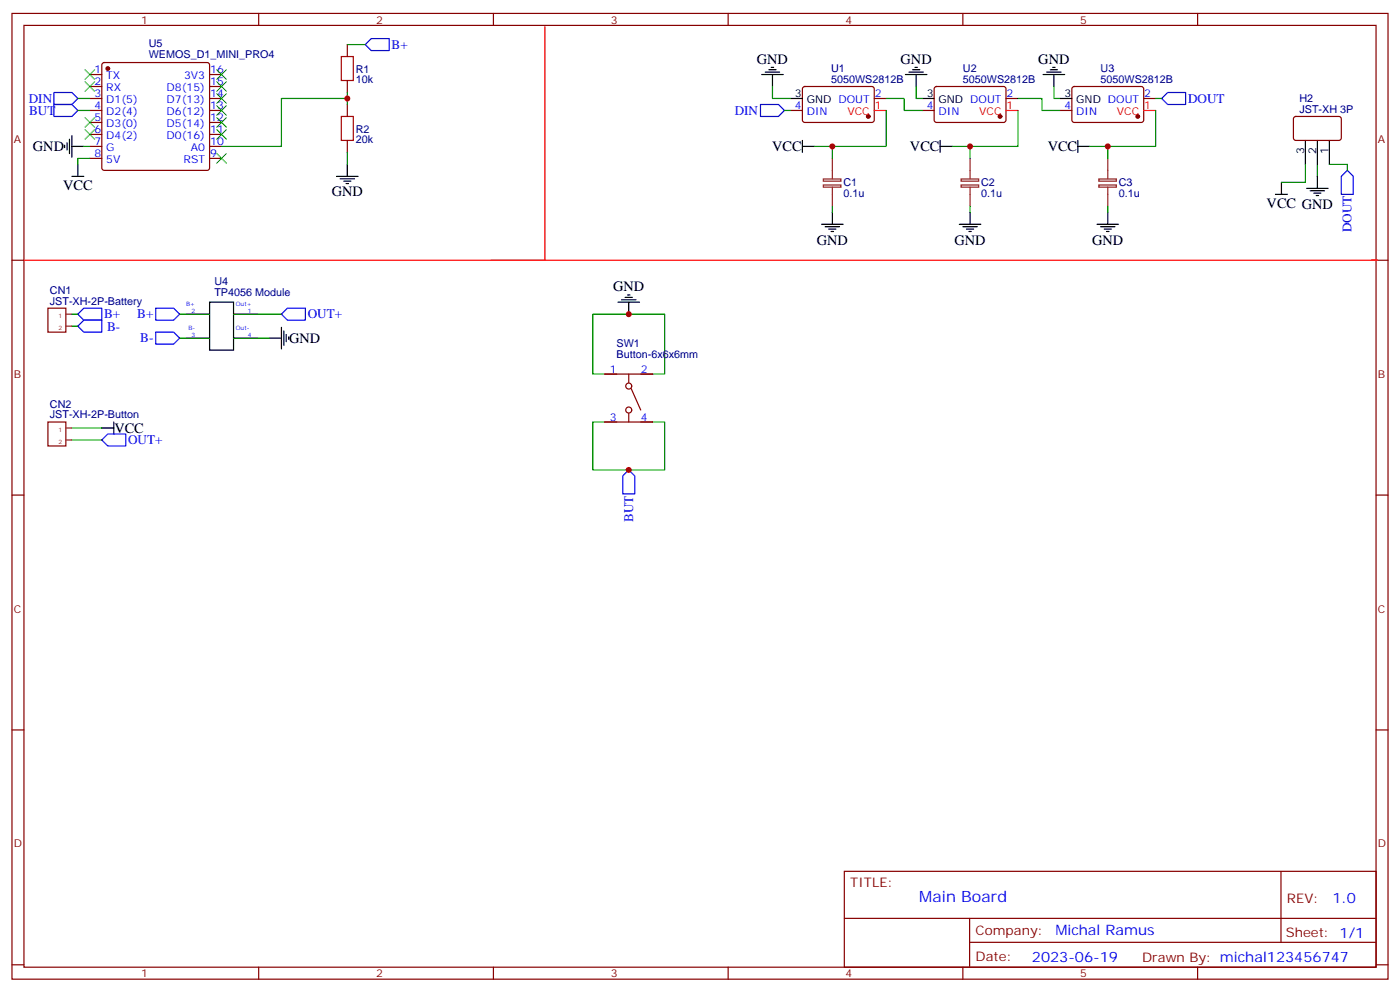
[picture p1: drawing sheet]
<svg xmlns="http://www.w3.org/2000/svg" width="412mm" height="292mm" viewBox="0 0 412 292" stroke-linecap="round" stroke-linejoin="round" font-family="sans-serif">
<g fill="none" stroke="#870000" stroke-width=".35">
<path d="M3.5 4h405.4v284.3h-405.4zM7.1 7.5h398.2v277.3h-398.2zM30.2 18.6l.5-.2h30.3l.5 .2 .2 .5v30.4l-.2 .5-.5 .2h-30.3l-.5-.3-.2-.4v-30.4zM76.2 4v3.5M102.3 13.1v3.6M145.3 4v3.5M214.5 4v3.5M283.6 4v3.5M352.8 4v3.5M26.5 29h3.5M26.5 32.5h3.5M26.5 21.9h3.5"/>
<path d="M26.5 25.5h3.5M26.5 36.1h3.5M26.5 39.6h3.5M61.7 29h3.6M61.7 32.5h3.6M61.7 21.9h3.6M61.7 25.5h3.6M61.7 36.1h3.6M61.7 39.6h3.6M102.3 23.7v3.5M102.3 30.8v3.5M232.8 32.5h3.6"/>
<path d="M236.6 25.7l.5-.2h20l.4 .7v9.4l-.7 .5-20-.1-.4-.7v-9.1zM257.5 29h3.6M271.6 32.5h3.6M275.4 25.7l.5-.2h20l.4 .7v9.4l-.7 .5-20-.1-.4-.7v-9.1zM296.3 29h3.6M312.2 32.5h3.5M316 25.7l.4-.2h20.1l.4 .7-.1 9.4-.6 .5-20-.1-.5-.7v-9.1zM336.9 29h3.5M381.2 34.5l.5-.2h13l.4 .7-.1 5.9-.6 .4h-13l-.4-.7v-5.6zM26.5 43.1h3.5M26.5 46.6h3.5M61.7 43.1h3.6"/>
<path d="M61.7 46.6h3.6M102.3 41.3v3.6M3.5 76.6h3.6M405.3 76.6h3.6M14.1 90.7h5.3v7.1h-5.3zM54.7 92.5h7M54.7 99.6h7M68.8 92.5h7M68.8 99.6h7M178.2 110.1h14.1M185.2 110.1v2.5M185.9 114.4l2.8 6.3"/>
<path d="M14.1 124.2h5.3v7.1h-5.3zM178.2 124.2h14.1M185.2 121.8v2.4M3.5 145.8h3.6M405.3 145.8h3.6M3.5 214.9h3.6M405.3 214.9h3.6M248.7 256.5h156.6v28.3h-156.6zM377.3 256.6v20.8M248.7 270.4h156.5M285.6 277.4h119.6M285.6 270.4v14.1"/>
<path d="M3.5 284.1h3.6M76.2 284.8v3.5M145.3 284.8v3.5M214.5 284.8v3.5M283.6 284.8v3.5M352.8 284.8v3.5M405.3 284.1h3.6"/>
<circle cx="185.2" cy="113.7" r=".88"/>
<circle cx="185.2" cy="120.7" r=".88"/>
</g>
<g fill="#870000" stroke="#870000" stroke-width=".35">
<circle cx="255.8" cy="34.3" r=".53"/>
<circle cx="31.7" cy="20.2" r=".53"/>
<circle cx="294.6" cy="34.3" r=".53"/>
<circle cx="335.1" cy="34.3" r=".53"/>
</g>
<path d="M160.5 7.8v68.8h-153.4M257.5 32.5h3.6M296.3 32.5h3.6M336.9 32.5h3.5M144.6 76.6h261.1h-1.8" fill="none" stroke="#f00" stroke-width=".35"/>
<g fill="none" stroke="#000" stroke-width=".35">
<path d="M227.2 19.8h.7M269.5 19.8h.7M310.1 19.8h.7M21.2 39.9v6.4M224.4 21.9h6.3M225.4 21.2h4.3M226.5 20.5h2.1M227.5 21.9v3.6M232.8 29h3.6M266.7 21.9h6.3M267.8 21.2h4.2M268.8 20.5h2.1"/>
<path d="M269.9 21.9v3.6M271.6 29h3.6M307.3 21.9h6.3M308.3 21.2h4.3M309.4 20.5h2.1M310.4 21.9v3.6M312.2 29h3.5M19 42.8v.7M19.8 42.1v2.1M20.5 41v4.2M21.2 51.9h3.5M21.2 43.1h3.5"/>
<path d="M22.9 48.4v3.5M99.1 51.9h6.4M100.2 52.6h4.2M101.2 53.3h2.2M102 54h.7M102.3 48.4v3.5M236.4 43.1h3.5M236.4 41.3v3.6M276.9 43.1h3.6M276.9 41.3v3.6M317.5 43.1h3.5M317.5 41.3v3.6"/>
<path d="M375.7 57.2h3.5M377.5 53.7v3.5M384.5 41.3v7.1M384.9 55.5h6.3M385.9 56.2h4.3M387 56.9h2.1M387.7 57.6h.7M388.1 41.3v7.1M388.1 51.9v3.6M391.6 41.3v7.1M242 66h6.4M243.1 66.7h4.2"/>
<path d="M244.1 67.5h2.1M244.8 68.2h.7M245.2 62.5v3.5M282.6 66h6.3M283.6 66.7h4.3M284.7 67.5h2.1M285.4 68.2h.7M285.8 62.5v3.5M323.1 66h6.4M324.2 66.7h4.2M325.3 67.5h2.1M326 68.2h.7"/>
<path d="M326.3 62.5v3.5M61.7 89h7.1v14.1h-7.1zM79.4 99.6h3.5M82.9 96.4v6.3M83.6 97.4v4.3M84.3 98.5v2.1M85 99.2v.7M182 89h6.4M183.1 88.3h4.2M184.1 87.6h2.2M184.9 86.9h.7M185.2 89v3.5"/>
<path d="M30 126h3.5M33.5 124.2v3.6"/>
</g>
<g fill="none" stroke="#8c2424" stroke-width=".35">
<path d="M242.5 52.7h5.2v.6h-5.2zM242.5 54.5h5.2v.6h-5.2zM245.2 46.6v6M245.2 55.1v5.6M283.1 52.7h5.2v.6h-5.2zM283.1 54.5h5.2v.6h-5.2zM285.8 46.6v6M285.8 55.1v5.6M323.7 52.7h5.2v.6h-5.2zM323.7 54.5h5.2v.6h-5.2zM326.3 46.6v6M326.3 55.1v5.6"/>
<path d="M19.4 92.5h1.8M19.4 96h1.8M19.4 126h1.8M19.4 129.5h1.8"/>
</g>
<path d="M100.5 16.7h3.6v7h-3.6zM100.5 34.3h3.6v7h-3.6z" fill="none" stroke="#a10000" stroke-width=".35"/>
<g fill="none" stroke="#008700" stroke-width=".35">
<path d="M102.3 13.1h5.3M22.9 32.5h3.6M22.9 29h3.6M102.3 29h-19.4v14.1h-17.6M102.3 27.2v3.6M227.5 25.5v3.5h5.3M231.1 32.5h1.7M261.1 29h5.2v3.5h5.3M261.1 32.5v10.6h-15.9M269.9 25.5v3.5h1.7M299.9 29h7v3.5h5.3M299.9 32.5v10.6h-14.1"/>
<path d="M310.4 25.5v3.5h1.8M340.4 32.5v10.6h-14.1M340.4 29h1.8M24.7 43.1h1.8M26.5 46.6h-3.6v1.8M102.3 44.9v3.5M239.9 43.1h5.3v3.5M280.5 43.1h5.3v3.5M321 43.1h5.3v3.5M384.5 48.4v5.3h-7M388.1 48.4v3.5M391.6 48.4h5.3v1.8"/>
<path d="M245.2 60.7v1.8M285.8 60.7v1.8M326.3 60.7v1.8M21.2 92.5h1.7M21.2 96h1.7M52.9 99.6h8.8M52.9 92.5h8.8M68.8 99.6h10.6M68.8 92.5h14.1M178.2 110.1h-3.6v-17.6h21.2v17.6h-3.5M21.2 126h8.8M21.2 129.5h8.8"/>
<path d="M178.2 124.2h-3.6v14.2h21.2v-14.2h-3.5"/>
</g>
<g fill="none" stroke="#00f" stroke-width=".35">
<path d="M107.6 13.1l1.8-1.7h5.3v3.5h-5.3zM15.9 27.2h5.3l1.7 1.8-1.7 1.8h-5.3zM15.9 30.8h5.3l1.7 1.7-1.7 1.8h-5.3zM224 30.8h5.3l1.8 1.7-1.8 1.8h-5.3zM342.2 29l1.8-1.8h5.2v3.6h-5.2zM396.9 50.2l1.7 1.7v5.3h-3.5v-5.3zM22.9 96l1.8-1.7h5.3v3.5h-5.3zM22.9 92.5l1.8-1.8h5.3v3.6h-5.3zM45.9 90.7h5.3l1.7 1.8-1.7 1.8h-5.3zM45.9 97.8h5.3l1.7 1.8-1.7 1.7h-5.3zM82.9 92.5l1.8-1.8h5.3v3.6h-5.3zM30 129.5l1.7-1.7h5.3v3.5h-5.3z"/>
<path d="M185.2 138.4l1.8 1.7v5.3h-3.6v-5.3z"/>
</g>
<g fill="none" stroke="#3c3" stroke-width=".35">
<path d="M25 38.2l2.9 2.8M25 34.6l2.9 2.9M25 24.1l2.9 2.8M25 20.5l2.9 2.9M27.9 38.2l-2.9 2.8M27.9 34.6l-2.9 2.9M27.9 24.1l-2.9 2.8M27.9 20.5l-2.9 2.9M63.9 20.5l2.8 2.9M63.9 24.1l2.8 2.8M63.9 27.6l2.8 2.8M63.9 31.1l2.8 2.8"/>
<path d="M63.9 34.6l2.8 2.9M63.9 38.2l2.8 2.8M66.7 20.5l-2.8 2.9M66.7 24.1l-2.8 2.8M66.7 27.6l-2.8 2.8M66.7 31.1l-2.8 2.8M66.7 34.6l-2.8 2.9M66.7 38.2l-2.8 2.8M63.9 45.2l2.8 2.8M66.7 45.2l-2.8 2.8"/>
</g>
<g fill="#c00">
<circle cx="102.3" cy="29" r=".88"/>
<circle cx="245.2" cy="43.1" r=".88"/>
<circle cx="285.8" cy="43.1" r=".88"/>
<circle cx="326.3" cy="43.1" r=".88"/>
<circle cx="185.2" cy="92.5" r=".88"/>
<circle cx="185.2" cy="138.4" r=".88"/>
</g>
<text font-size="4.6" fill="#00f" x="270.8" y="265.6">Main Board</text>
<g font-size="4.2">
<text x="223" y="18.8">GND</text>
<text x="265.3" y="18.8">GND</text>
<text x="305.9" y="18.8">GND</text>
<text x="9.7" y="44.5">GND</text>
<text x="227.5" y="44.5">VCC</text>
<text x="268" y="44.5">VCC</text>
<text x="308.6" y="44.5">VCC</text>
<text x="18.6" y="55.9">VCC</text>
<text x="97.7" y="57.6">GND</text>
<text x="373.1" y="61.2">VCC GND</text>
<text x="240.6" y="72.2">GND</text>
<text x="281.2" y="72.2">GND</text>
<text x="321.7" y="72.2">GND</text>
<text x="180.6" y="85.8">GND</text>
<text x="85.2" y="101">GND</text>
<text x="33.7" y="127.4">VCC</text>
</g>
<g font-size="4.2" fill="#00f">
<text x="392.5" y="265.8">1.0</text>
<text x="310.9" y="275.4">Michal Ramus</text>
<text x="304" y="283.2">2023-06-19</text>
</g>
<g font-size="3.9" fill="#00f">
<text x="115.4" y="14.5">B+</text>
<text x="8.5" y="30.3">DIN</text>
<text x="8.6" y="33.8">BUT</text>
<text x="216.4" y="33.8">DIN</text>
<text x="350" y="30.2">DOUT</text>
<text x="398.1" y="68.4" transform="rotate(-90 398.1 68.4)">DOUT</text>
<text x="30.7" y="93.7">B+</text>
<text x="40.4" y="93.8">B+</text>
<text x="90.7" y="93.7">OUT+</text>
<text x="31.6" y="97.5">B-</text>
<text x="41.3" y="100.8">B-</text>
<text x="37.7" y="130.7">OUT+</text>
<text x="186.5" y="153.6" transform="rotate(-90 186.5 153.6)">BUT</text>
</g>
<g font-size="3.9" fill="#800">
<text x="250.5" y="261.1">TITLE:</text>
<text x="379.1" y="265.8">REV:</text>
<text x="287.4" y="275.3">Company:</text>
<text x="378.7" y="275.9">Sheet: 1/1</text>
<text x="287.4" y="283">Date:</text>
<text x="336.4" y="283.1">Drawn By: michal123456747</text>
</g>
<g font-size="3.2" fill="#800">
<text x="41.6" y="6.9">1</text>
<text x="110.8" y="6.9">2</text>
<text x="179.9" y="6.9">3</text>
<text x="249.1" y="6.9">4</text>
<text x="318.2" y="6.9">5</text>
<text x="4.1" y="42.1">A</text>
<text x="405.9" y="42.1">A</text>
<text x="4.1" y="111.2">B</text>
<text x="405.9" y="111.2">B</text>
<text x="4.1" y="180.3">C</text>
<text x="405.9" y="180.3">C</text>
<text x="4.1" y="249.5">D</text>
<text x="405.9" y="249.5">D</text>
<text x="41.6" y="287.8">1</text>
<text x="110.8" y="287.8">2</text>
<text x="179.9" y="287.8">3</text>
<text x="249.1" y="287.8">4</text>
<text x="318.2" y="287.8">5</text>
</g>
<g font-size="3.2" fill="#000080">
<text x="43.8" y="17.1">WEMOS_D1_MINI_PRO4</text>
<text x="43.8" y="13.9">U5</text>
<text x="104.8" y="21.4">R1</text>
<text x="244.8" y="21.2">U1</text>
<text x="283.6" y="21.2">U2</text>
<text x="324.2" y="21.2">U3</text>
<text x="104.8" y="24.5">10k</text>
<text x="244.8" y="24.4">5050WS2812B</text>
<text x="283.6" y="24.4">5050WS2812B</text>
<text x="324.2" y="24.4">5050WS2812B</text>
<text x="382.8" y="33.2">JST-XH 3P</text>
<text x="382.8" y="30.1">H2</text>
<text x="104.8" y="39">R2</text>
<text x="104.8" y="42.2">20k</text>
<text x="248.4" y="58">0.1u</text>
<text x="248.4" y="54.8">C1</text>
<text x="289" y="58">0.1u</text>
<text x="289" y="54.8">C2</text>
<text x="329.6" y="58">0.1u</text>
<text x="329.6" y="54.8">C3</text>
<text x="63.2" y="83.9">U4</text>
<text x="14.7" y="89.7">JST-XH-2P-Battery</text>
<text x="14.7" y="86.5">CN1</text>
<text x="63.2" y="87.1">TP4056 Module</text>
<text x="181.6" y="105.4">Button-6x6x6mm</text>
<text x="181.6" y="102.3">SW1</text>
<text x="14.7" y="123.2">JST-XH-2P-Button</text>
<text x="14.7" y="120.1">CN2</text>
</g>
<g font-size="3.2" fill="#00f">
<text x="27.8" y="21.6">1</text>
<text x="31.3" y="23.4">TX</text>
<text x="54.2" y="23.4">3V3</text>
<text x="61.9" y="21.6">16</text>
<text x="27.8" y="25.1">2</text>
<text x="27.8" y="28.6">3</text>
<text x="31.3" y="26.9">RX</text>
<text x="49.1" y="26.9">D8(15)</text>
<text x="61.9" y="28.6">14</text>
<text x="61.9" y="25.1">15</text>
<text x="257.7" y="28.6">2</text>
<text x="296.5" y="28.6">2</text>
<text x="337.1" y="28.6">2</text>
<text x="27.8" y="32.2">4</text>
<text x="27.8" y="35.7">5</text>
<text x="31.3" y="30.4">D1(5)</text>
<text x="31.3" y="33.9">D2(4)</text>
<text x="49.1" y="33.9">D6(12)</text>
<text x="49.1" y="30.4">D7(13)</text>
<text x="61.9" y="35.7">12</text>
<text x="61.9" y="32.2">13</text>
<text x="234.2" y="32.2">4</text>
<text x="237.7" y="33.9">DIN</text>
<text x="273" y="32.2">4</text>
<text x="276.5" y="33.9">DIN</text>
<text x="313.5" y="32.2">4</text>
<text x="317" y="33.9">DIN</text>
<text x="27.8" y="39.2">6</text>
<text x="31.3" y="37.5">D3(0)</text>
<text x="31.3" y="41">D4(2)</text>
<text x="49.1" y="41">D0(16)</text>
<text x="49.1" y="37.5">D5(14)</text>
<text x="61.9" y="39.2">11</text>
<text x="27.8" y="42.8">7</text>
<text x="27.8" y="46.3">8</text>
<text x="31.3" y="44.5">G</text>
<text x="56.2" y="44.5">A0</text>
<text x="61.9" y="46.3">9</text>
<text x="61.9" y="42.8">10</text>
<text x="31.3" y="48">5V</text>
<text x="54.1" y="48">RST</text>
<text x="179.7" y="109.8">1</text>
<text x="188.7" y="109.8">2</text>
<text x="179.7" y="123.9">3</text>
<text x="188.7" y="123.9">4</text>
</g>
<g font-size="3.2">
<text x="234.2" y="28.6">3</text>
<text x="273" y="28.6">3</text>
<text x="313.5" y="28.6">3</text>
<text x="237.7" y="30.4">GND DOUT</text>
<text x="276.5" y="30.4">GND DOUT</text>
<text x="317" y="30.4">GND DOUT</text>
<text x="384.2" y="45.5" transform="rotate(-90 384.2 45.5)">3</text>
<text x="387.7" y="45.5" transform="rotate(-90 387.7 45.5)">2</text>
<text x="391.2" y="45.5" transform="rotate(-90 391.2 45.5)">1</text>
</g>
<g font-size="3.2" fill="#f00">
<text x="249.6" y="33.9">VCC</text>
<text x="257.7" y="32.2">1</text>
<text x="288.4" y="33.9">VCC</text>
<text x="296.5" y="32.2">1</text>
<text x="329" y="33.9">VCC</text>
<text x="337.1" y="32.2">1</text>
</g>
<g font-size="1.8" fill="#8d2323">
<text x="17.2" y="93.6">1</text>
<text x="17.2" y="97.1">2</text>
<text x="17.2" y="127.1">1</text>
<text x="17.2" y="130.6">2</text>
</g>
<g font-size="1.8" fill="#00f">
<text x="54.9" y="90">B+</text>
<text x="56.4" y="92.1">2</text>
<text x="69.5" y="90">Out+</text>
<text x="73" y="92.1">1</text>
<text x="55.5" y="97.1">B-</text>
<text x="56.4" y="99.2">3</text>
<text x="69.5" y="97.1">Out-</text>
<text x="73" y="99.2">4</text>
</g>
</svg>
